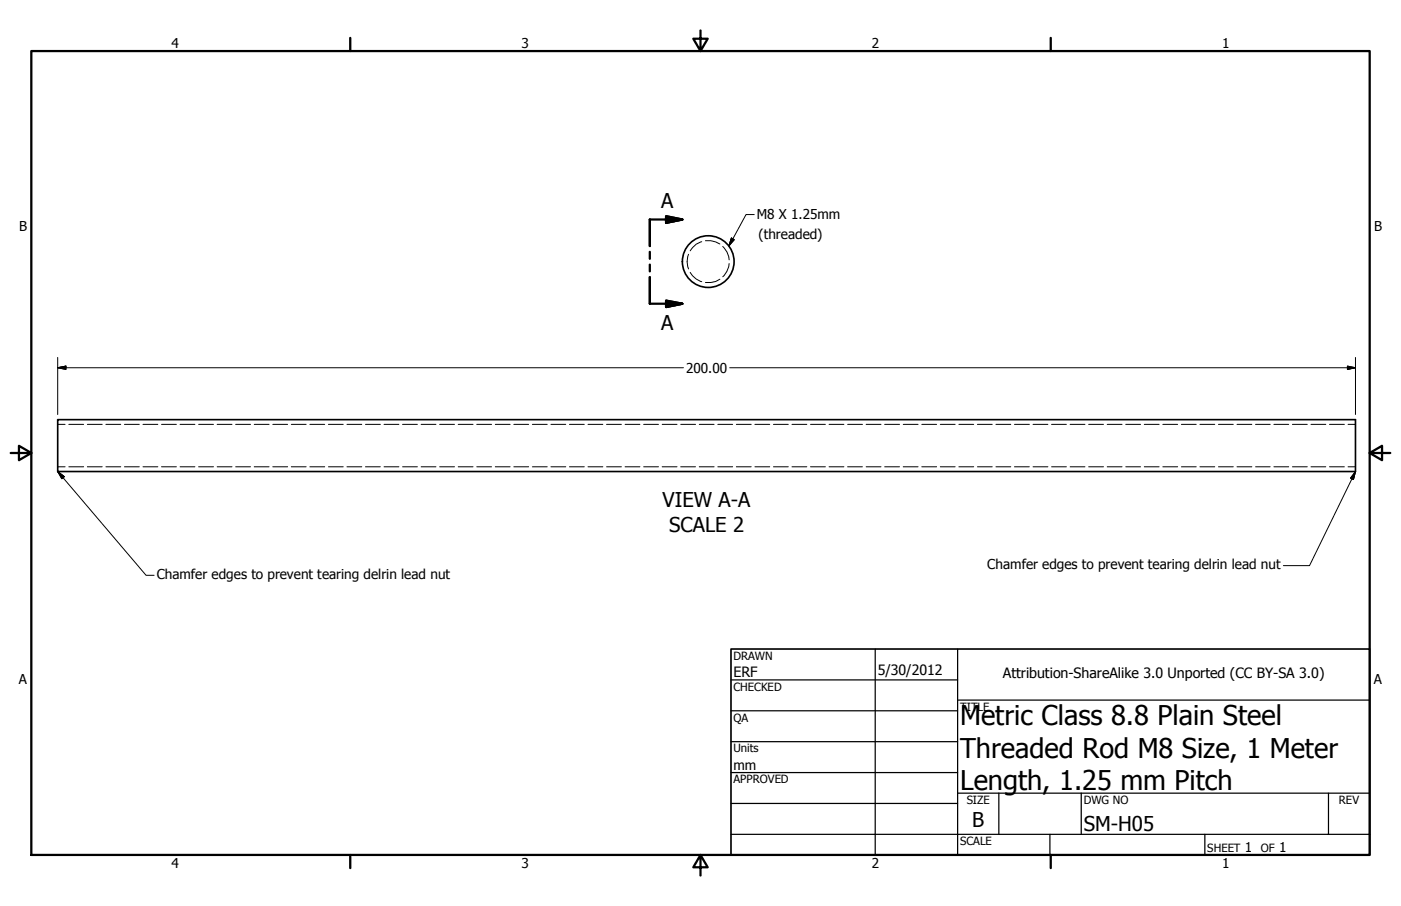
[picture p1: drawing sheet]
<svg xmlns="http://www.w3.org/2000/svg" width="432mm" height="279mm" viewBox="0 0 432 279" stroke-linecap="round" stroke-linejoin="round" font-family="sans-serif">
<!-- layer: Visible (ANSI) -->
<g fill="none" stroke="#000" stroke-width=".51">
<path d="M17.8 129.4h400v16h-400z"/>
<circle cx="218.3" cy="80.7" r="8"/>
</g>
<!-- layer: Hidden Narrow (ANSI) -->
<g fill="none" stroke="#000" stroke-width=".31">
<path d="M212.2 78.4a5.9 5.9 0 0 0 0 4.5M216.3 74.5a5.6 5.6 0 0 0-3.6 2.8M217.4 74.2a6.7 6.7 0 0 1 4.5 1M222.8 76a6.2 6.2 0 0 1 1.9 4.1M212.7 84a6.1 6.1 0 0 0 3.6 2.9M221.9 86.1a6.7 6.7 0 0 1-4.5 1M224.7 81.3a6.2 6.2 0 0 1-1.9 4M17.8 130.9h2.3M21.2 130.9h4.6M26.9 130.9h4.6M32.6 130.9h4.6M38.4 130.9h4.5"/>
<path d="M44.1 130.9h4.5M49.8 130.9h4.6M55.5 130.9h4.6M61.2 130.9h4.6M66.9 130.9h4.6M72.6 130.9h4.6M78.4 130.9h4.5M84.1 130.9h4.5M89.8 130.9h4.6M95.5 130.9h4.6M101.2 130.9h4.6M106.9 130.9h4.6"/>
<path d="M112.6 130.9h4.6M118.4 130.9h4.5M124.1 130.9h4.6M129.8 130.9h4.6M135.5 130.9h4.6M141.2 130.9h4.6M146.9 130.9h4.6M152.7 130.9h4.5M158.4 130.9h4.5M164.1 130.9h4.6M169.8 130.9h4.6M175.5 130.9h4.6"/>
<path d="M181.2 130.9h4.6M186.9 130.9h4.6M192.7 130.9h4.5M198.4 130.9h4.5M204.1 130.9h4.6M209.8 130.9h4.6M215.5 130.9h4.6M221.2 130.9h4.6M226.9 130.9h4.6M232.7 130.9h4.5M238.4 130.9h4.6M244.1 130.9h4.6"/>
<path d="M249.8 130.9h4.6M255.5 130.9h4.6M261.2 130.9h4.6M267 130.9h4.5M272.7 130.9h4.5M278.4 130.9h4.6M284.1 130.9h4.6M289.8 130.9h4.6M295.5 130.9h4.6M301.2 130.9h4.6M307 130.9h4.5M312.7 130.9h4.5"/>
<path d="M318.4 130.9h4.6M324.1 130.9h4.6M329.8 130.9h4.6M335.5 130.9h4.6M341.2 130.9h4.6M347 130.9h4.5M352.7 130.9h4.6M358.4 130.9h4.6M364.1 130.9h4.6M369.8 130.9h4.6M375.5 130.9h4.6M381.3 130.9h4.5"/>
<path d="M387 130.9h4.5M392.6 130.9h4.6M398.3 130.9h4.6M404.1 130.9h4.5M409.8 130.9h4.5M415.5 130.9h2.3M17.8 144h2.3M21.2 144h4.6M26.9 144h4.6M32.6 144h4.6M38.4 144h4.5M44.1 144h4.5"/>
<path d="M49.8 144h4.6M55.5 144h4.6M61.2 144h4.6M66.9 144h4.6M72.6 144h4.6M78.4 144h4.5M84.1 144h4.5M89.8 144h4.6M95.5 144h4.6M101.2 144h4.6M106.9 144h4.6M112.6 144h4.6"/>
<path d="M118.4 144h4.5M124.1 144h4.6M129.8 144h4.6M135.5 144h4.6M141.2 144h4.6M146.9 144h4.6M152.7 144h4.5M158.4 144h4.5M164.1 144h4.6M169.8 144h4.6M175.5 144h4.6M181.2 144h4.6"/>
<path d="M186.9 144h4.6M192.7 144h4.5M198.4 144h4.5M204.1 144h4.6M209.8 144h4.6M215.5 144h4.6M221.2 144h4.6M226.9 144h4.6M232.7 144h4.5M238.4 144h4.6M244.1 144h4.6M249.8 144h4.6"/>
<path d="M255.5 144h4.6M261.2 144h4.6M267 144h4.5M272.7 144h4.5M278.4 144h4.6M284.1 144h4.6M289.8 144h4.6M295.5 144h4.6M301.2 144h4.6M307 144h4.5M312.7 144h4.5M318.4 144h4.6"/>
<path d="M324.1 144h4.6M329.8 144h4.6M335.5 144h4.6M341.2 144h4.6M347 144h4.5M352.7 144h4.6M358.4 144h4.6M364.1 144h4.6M369.8 144h4.6M375.5 144h4.6M381.3 144h4.5M387 144h4.5"/>
<path d="M392.6 144h4.6M398.3 144h4.6M404.1 144h4.5M409.8 144h4.5M415.5 144h2.3"/>
</g>
<!-- layer: Section Line (ANSI) -->
<path d="M200.3 77.7v2.1M205.3 66.7l5 1-5 1zM210.3 67.7h-10v8.2M200.3 81.6v2.1M200.3 85.5v8.2h10M205.3 92.7l5 1-5 1z" fill="none" stroke="#000" stroke-width=".7"/>
<path d="M205.3 68.7l5-1zM205.3 66.7l5 1-5 1zM205.3 94.7l5-1zM205.3 92.7l5 1-5 1z" fill="#000" stroke="#000" stroke-width=".7"/>
<!-- layer: Border (ANSI) -->
<path d="M9.7 15.7h412.4v248h-412.4zM107.9 11.7v4M215.9 9.4v6.3l-2.2-3.8h4.4l-2.2 3.8M323.8 11.7v4M3.3 139.7h6.4l-3.9-2.2v4.4l3.9-2.2M422.1 139.7l3.9 2.2v-4.4l-3.9 2.2h6.4M107.9 263.7v4M215.9 263.7l2.2 3.8h-4.4l2.2-3.8v6.3M323.8 263.7v4" fill="none" stroke="#000" stroke-width=".7"/>
<!-- layer: Title (ANSI) -->
<g fill="none" stroke="#000" stroke-width=".38">
<path d="M225.3 209.7h69.8M225.3 219.2h69.8M269.7 200.2v63.5M295.1 215.9h127M295.1 200.2v63.5M225.3 228.7h69.8M225.3 238.3h69.8M225.3 257.3h196.8M225.3 247.8h69.8M295.1 244.6h127M307.8 244.6v12.7M323.6 257.3v6.4"/>
<path d="M333.2 244.6v12.7M371.3 257.3v6.4M409.4 244.6v12.7"/>
</g>
<path d="M225.3 200.2h196.8v63.5h-196.8z" fill="none" stroke="#000" stroke-width=".51"/>
<!-- layer: Dimension (ANSI) -->
<path d="M17.8 113.4l2.5-.5v1zM17.8 113.4h192.8M17.8 110.2v17.6M224.9 113.4h192.9M415.3 112.9l2.5 .5-2.5 .5zM417.8 110.2v17.6" fill="none" stroke="#000" stroke-width=".31"/>
<path d="M17.8 113.4l2.5-.5zM17.8 113.4l2.5-.5v1zM415.3 113.9l2.5-.5zM415.3 112.9l2.5 .5-2.5 .5z" fill="#000" stroke="#000" stroke-width=".31"/>
<!-- layer: Symbol (ANSI) -->
<path d="M225.4 73.4l.9 .5-1.6 1.9zM232.5 66.2h-2.6l-5.2 9.6M17.8 145.4l2 1.6-.8 .6zM17.8 145.4l27.2 32h2.5M417.8 145.4l-.7 2.5-.9-.5zM417.8 145.4l-14.2 29h-8.1" fill="none" stroke="#000" stroke-width=".31"/>
<path d="M225.4 73.4l-.7 2.4zM225.4 73.4l.9 .5-1.6 1.9zM17.8 145.4l2 1.6zM17.8 145.4l2 1.6-.8 .6zM417.8 145.4l-.7 2.5zM417.8 145.4l-.7 2.5-.9-.5z" fill="#000" stroke="#000" stroke-width=".31"/>
<g font-size="8.4">
<text x="295.9" y="223.6">Metric Class 8.8 Plain Steel</text>
<text x="295.9" y="233.6">Threaded Rod M8 Size, 1 Meter</text>
<text x="295.9" y="243.6">Length, 1.25 mm Pitch</text>
</g>
<g font-size="6.3">
<text x="203.8" y="64.2">A</text>
<text x="203.8" y="101.8">A</text>
<text x="204.2" y="156.5">VIEW A-A</text>
<text x="206.2" y="164">SCALE 2</text>
<text x="299.7" y="255.1">B</text>
<text x="334" y="256.4">SM-H05</text>
</g>
<g font-size="4.4">
<text x="226.1" y="208.9">ERF</text>
<text x="270.5" y="208.2">5/30/2012</text>
<text x="309.1" y="209.2">Attribution-ShareAlike 3.0 Unported (CC BY-SA 3.0)</text>
</g>
<g font-size="4.2">
<text x="52.8" y="14.7">4</text>
<text x="160.8" y="14.7">3</text>
<text x="268.7" y="14.7">2</text>
<text x="376.7" y="14.7">1</text>
<text x="5.9" y="71.4">B</text>
<text x="233.2" y="67.7">M8 X 1.25mm</text>
<text x="423.5" y="71.4">B</text>
<text x="233.8" y="73.7">(threaded)</text>
<text x="211.5" y="114.9">200.00</text>
<text x="48.3" y="178.6">Chamfer edges to prevent tearing delrin lead nut</text>
<text x="304.3" y="175.6">Chamfer edges to prevent tearing delrin lead nut</text>
<text x="5.8" y="211.1">A</text>
<text x="423.4" y="211.1">A</text>
<text x="226.1" y="237.5">mm</text>
<text x="383.7" y="262.8">1</text>
<text x="394.2" y="262.8">1</text>
<text x="52.8" y="267.7">4</text>
<text x="160.8" y="267.7">3</text>
<text x="268.7" y="267.7">2</text>
<text x="376.7" y="267.7">1</text>
</g>
<g font-size="3.5">
<text x="226.1" y="203.5">DRAWN</text>
<text x="226.1" y="213">CHECKED</text>
<text x="295.9" y="219.2">TITLE</text>
<text x="226.1" y="222.6">QA</text>
<text x="226.1" y="232">Units</text>
<text x="226.1" y="241.6">APPROVED</text>
<text x="297.9" y="248">SIZE</text>
<text x="334" y="248">DWG NO</text>
<text x="412.7" y="247.9">REV</text>
<text x="295.9" y="260.7">SCALE</text>
<text x="372.1" y="262.8">SHEET</text>
<text x="388.6" y="262.8">OF</text>
</g>
</svg>
